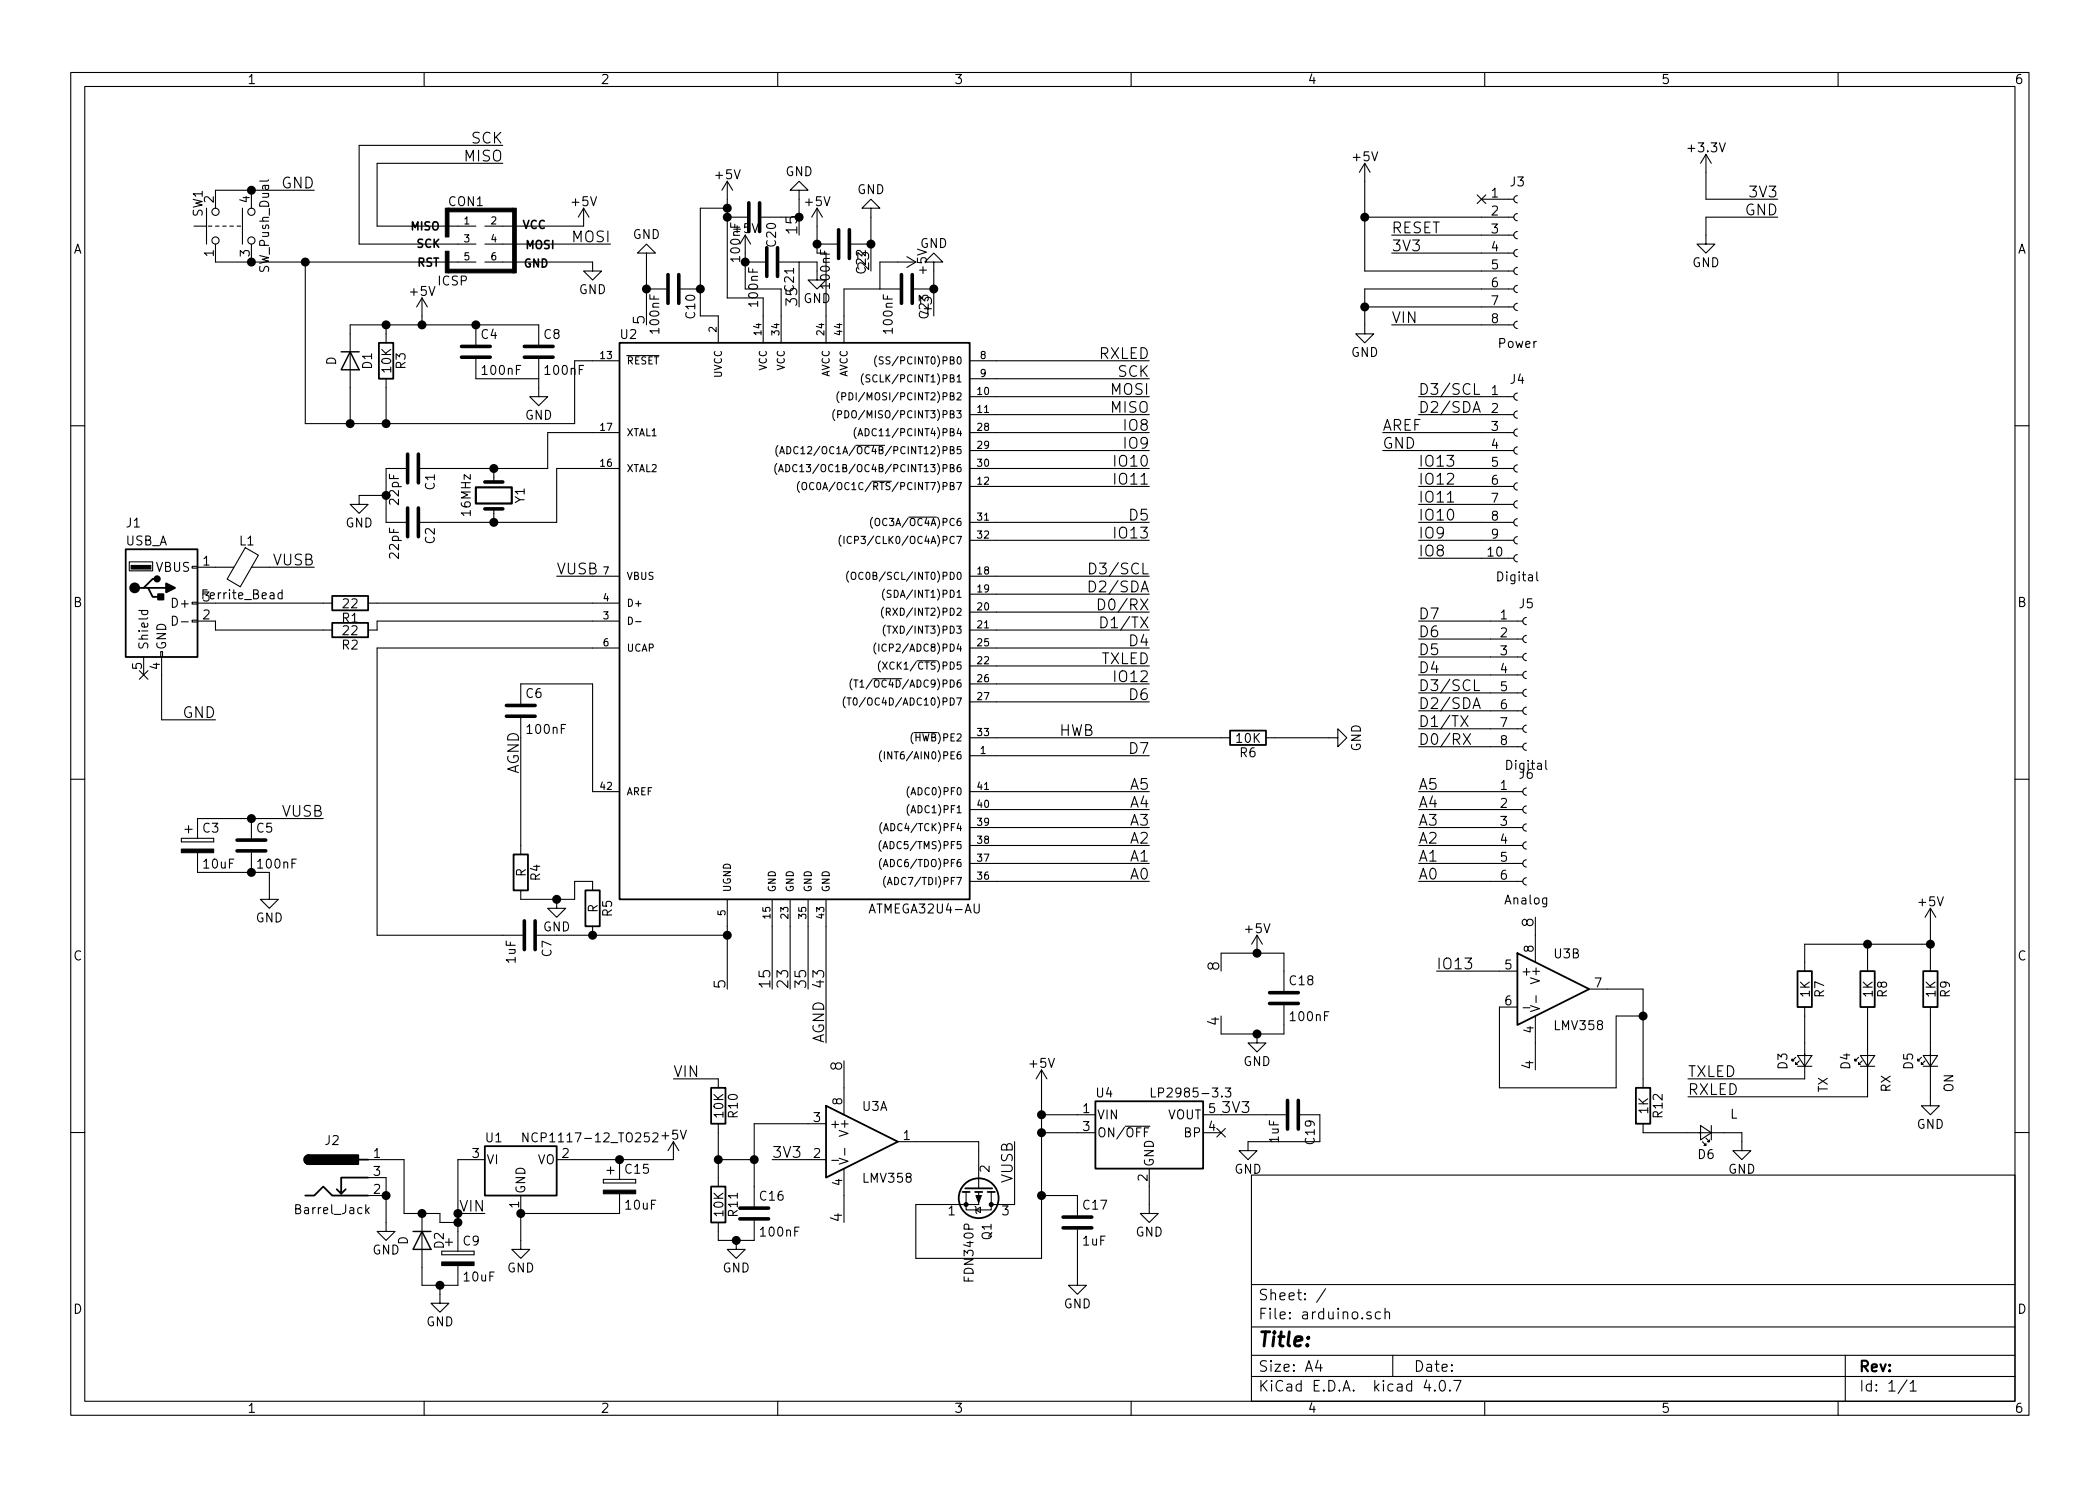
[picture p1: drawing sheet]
EESchema Schematic File Version 2
LIBS:power
LIBS:device
LIBS:transistors
LIBS:conn
LIBS:linear
LIBS:regul
LIBS:74xx
LIBS:cmos4000
LIBS:adc-dac
LIBS:memory
LIBS:xilinx
LIBS:microcontrollers
LIBS:dsp
LIBS:microchip
LIBS:analog_switches
LIBS:motorola
LIBS:texas
LIBS:intel
LIBS:audio
LIBS:interface
LIBS:digital-audio
LIBS:philips
LIBS:display
LIBS:cypress
LIBS:siliconi
LIBS:opto
LIBS:atmel
LIBS:contrib
LIBS:valves
LIBS:Switch
LIBS:supertex
LIBS:arduino-cache
EELAYER 25 0
EELAYER END
$Descr A4 11693 8268
encoding utf-8
Sheet 1 1
Title ""
Date ""
Rev ""
Comp ""
Comment1 ""
Comment2 ""
Comment3 ""
Comment4 ""
$EndDescr
Text Label 6400 4200 2    60   ~ 0
D7
Text Label 7900 4400 0    60   ~ 0
A5
Text Label 7900 4500 0    60   ~ 0
A4
Text Label 7900 4600 0    60   ~ 0
A3
Text Label 7900 4700 0    60   ~ 0
A2
Text Label 7900 4800 0    60   ~ 0
A1
Text Label 7900 4900 0    60   ~ 0
A0
Text Label 6400 2000 2    60   ~ 0
RXLED
Text Label 6400 2100 2    60   ~ 0
SCK
Text Label 6400 2200 2    60   ~ 0
MOSI
Text Label 6400 2300 2    60   ~ 0
MISO
Text Label 6400 2400 2    60   ~ 0
IO8
Text Label 6400 2500 2    60   ~ 0
IO9
Text Label 6400 2600 2    60   ~ 0
IO10
Text Label 6400 2700 2    60   ~ 0
IO11
Text Label 6400 3400 2    60   ~ 0
D0/RX
Text Label 6400 3500 2    60   ~ 0
D1/TX
Text Label 6400 3300 2    60   ~ 0
D2/SDA
Text Label 6400 3200 2    60   ~ 0
D3/SCL
Text Label 6400 3600 2    60   ~ 0
D4
Text Label 6400 2900 2    60   ~ 0
D5
Text Label 6400 3900 2    60   ~ 0
D6
Text Label 6400 3000 2    60   ~ 0
IO13
Text Label 6400 3800 2    60   ~ 0
IO12
Text Label 6400 3700 2    60   ~ 0
TXLED
Text Label 5900 4100 0    60   ~ 0
HWB
$Comp
L R R6
U 1 1
P 6950 4100
F 0 "R6" V 7030 4100 50  0000 C CNN
F 1 "10K" V 6950 4100 50  0000 C CNN
F 2 "Resistors_SMD:R_0805_HandSoldering" V 6880 4100 50  0001 C CNN
F 3 "https://www.digikey.com/product-detail/en/susumu/RR1220P-103-D/RR12P10.0KDCT-ND/432854" H 6950 4100 50  0001 C CNN
	1    6950 4100
	0    1    1    0   
$EndComp
$Comp
L GND #PWR01
U 1 1
P 7400 4100
F 0 "#PWR01" H 7400 3850 50  0001 C CNN
F 1 "GND" H 7400 3950 50  0000 C CNN
F 2 "" H 7400 4100 50  0001 C CNN
F 3 "" H 7400 4100 50  0001 C CNN
	1    7400 4100
	0    -1   -1   0   
$EndComp
$Comp
L AVR-ISP-6 CON1
U 1 1
P 2700 1350
F 0 "CON1" H 2595 1590 50  0000 C CNN
F 1 "ICSP" H 2435 1120 50  0000 L BNN
F 2 "Socket_Strips:Socket_Strip_Straight_2x03_Pitch2.54mm" V 2180 1390 50  0001 C CNN
F 3 "" H 2675 1350 50  0001 C CNN
	1    2700 1350
	1    0    0    -1  
$EndComp
Text Label 3400 1350 2    60   ~ 0
MOSI
Text Label 2800 800  2    60   ~ 0
SCK
Text Label 2800 900  2    60   ~ 0
MISO
$Comp
L +5V #PWR02
U 1 1
P 3250 1250
F 0 "#PWR02" H 3250 1100 50  0001 C CNN
F 1 "+5V" H 3250 1390 50  0000 C CNN
F 2 "" H 3250 1250 50  0001 C CNN
F 3 "" H 3250 1250 50  0001 C CNN
	1    3250 1250
	1    0    0    -1  
$EndComp
$Comp
L GND #PWR03
U 1 1
P 3300 1450
F 0 "#PWR03" H 3300 1200 50  0001 C CNN
F 1 "GND" H 3300 1300 50  0000 C CNN
F 2 "" H 3300 1450 50  0001 C CNN
F 3 "" H 3300 1450 50  0001 C CNN
	1    3300 1450
	1    0    0    -1  
$EndComp
$Comp
L C C7
U 1 1
P 2950 5200
F 0 "C7" H 2975 5300 50  0000 L CNN
F 1 "1uF" H 2975 5100 50  0000 L CNN
F 2 "Capacitors_SMD:C_0805_HandSoldering" H 2988 5050 50  0001 C CNN
F 3 "https://www.digikey.com/product-detail/en/murata-electronics-north-america/GRM219R71E105KA88D/490-5899-1-ND/3586295" H 2950 5200 50  0001 C CNN
	1    2950 5200
	0    1    1    0   
$EndComp
$Comp
L R R5
U 1 1
P 3300 5050
F 0 "R5" V 3380 5050 50  0000 C CNN
F 1 "R" V 3300 5050 50  0000 C CNN
F 2 "Resistors_SMD:R_0805_HandSoldering" V 3230 5050 50  0001 C CNN
F 3 "" H 3300 5050 50  0001 C CNN
	1    3300 5050
	1    0    0    -1  
$EndComp
$Comp
L GND #PWR04
U 1 1
P 3100 5000
F 0 "#PWR04" H 3100 4750 50  0001 C CNN
F 1 "GND" H 3100 4850 50  0000 C CNN
F 2 "" H 3100 5000 50  0001 C CNN
F 3 "" H 3100 5000 50  0001 C CNN
	1    3100 5000
	1    0    0    -1  
$EndComp
$Comp
L C C6
U 1 1
P 2900 3950
F 0 "C6" H 2925 4050 50  0000 L CNN
F 1 "100nF" H 2925 3850 50  0000 L CNN
F 2 "Capacitors_SMD:C_0805_HandSoldering" H 2938 3800 50  0001 C CNN
F 3 "https://www.digikey.com/product-detail/en/vishay-vitramon/VJ0805Y104KXXAC/720-1392-6-ND/3986187" H 2900 3950 50  0001 C CNN
	1    2900 3950
	1    0    0    -1  
$EndComp
$Comp
L R R4
U 1 1
P 2900 4850
F 0 "R4" V 2980 4850 50  0000 C CNN
F 1 "R" V 2900 4850 50  0000 C CNN
F 2 "Resistors_SMD:R_0805_HandSoldering" V 2830 4850 50  0001 C CNN
F 3 "" H 2900 4850 50  0001 C CNN
	1    2900 4850
	1    0    0    -1  
$EndComp
Text Label 2900 4300 1    60   ~ 0
AGND
$Comp
L Crystal Y1
U 1 1
P 2750 2750
F 0 "Y1" H 2750 2900 50  0000 C CNN
F 1 "16MHz" H 2750 2600 50  0000 C CNN
F 2 "Crystals:Crystal_SMD_0603-2pin_6.0x3.5mm_HandSoldering" H 2750 2750 50  0001 C CNN
F 3 "https://www.digikey.com/product-detail/en/abracon-llc/ABLS-16.000MHZ-B4-T/535-10226-1-ND/2184261" H 2750 2750 50  0001 C CNN
	1    2750 2750
	0    1    1    0   
$EndComp
$Comp
L C C1
U 1 1
P 2300 2600
F 0 "C1" H 2325 2700 50  0000 L CNN
F 1 "22pF" H 2325 2500 50  0000 L CNN
F 2 "Capacitors_SMD:C_0805_HandSoldering" H 2338 2450 50  0001 C CNN
F 3 "https://www.digikey.com/product-detail/en/wurth-electronics-inc/885012007030/732-7829-1-ND/5454456" H 2300 2600 50  0001 C CNN
	1    2300 2600
	0    1    1    0   
$EndComp
$Comp
L C C2
U 1 1
P 2300 2900
F 0 "C2" H 2325 3000 50  0000 L CNN
F 1 "22pF" H 2325 2800 50  0000 L CNN
F 2 "Capacitors_SMD:C_0805_HandSoldering" H 2338 2750 50  0001 C CNN
F 3 "https://www.digikey.com/product-detail/en/wurth-electronics-inc/885012007030/732-7829-1-ND/5454456" H 2300 2900 50  0001 C CNN
	1    2300 2900
	0    1    1    0   
$EndComp
$Comp
L GND #PWR05
U 1 1
P 2000 2750
F 0 "#PWR05" H 2000 2500 50  0001 C CNN
F 1 "GND" H 2000 2600 50  0000 C CNN
F 2 "" H 2000 2750 50  0001 C CNN
F 3 "" H 2000 2750 50  0001 C CNN
	1    2000 2750
	1    0    0    -1  
$EndComp
Text Label 6400 4400 2    60   ~ 0
A5
Text Label 6400 4500 2    60   ~ 0
A4
Text Label 6400 4600 2    60   ~ 0
A3
Text Label 6400 4700 2    60   ~ 0
A2
Text Label 6400 4800 2    60   ~ 0
A1
Text Label 6400 4900 2    60   ~ 0
A0
$Comp
L Conn_01x06_Female J6
U 1 1
P 8500 4600
F 0 "J6" H 8500 4900 50  0000 C CNN
F 1 "Analog" H 8500 4200 50  0000 C CNN
F 2 "Socket_Strips:Socket_Strip_Straight_1x06_Pitch2.54mm" H 8500 4600 50  0001 C CNN
F 3 "https://www.digikey.com/product-detail/en/samtec-inc/ESQ-106-12-T-S/SAM11083-ND/6691879" H 8500 4600 50  0001 C CNN
	1    8500 4600
	1    0    0    -1  
$EndComp
$Comp
L Conn_01x08_Female J5
U 1 1
P 8500 3750
F 0 "J5" H 8500 4150 50  0000 C CNN
F 1 "Digital" H 8500 3250 50  0000 C CNN
F 2 "Socket_Strips:Socket_Strip_Straight_1x08_Pitch2.54mm" H 8500 3750 50  0001 C CNN
F 3 "https://www.digikey.com/product-detail/en/samtec-inc/ESW-108-12-G-S/SAM11127-ND/6692498" H 8500 3750 50  0001 C CNN
	1    8500 3750
	1    0    0    -1  
$EndComp
Text Label 7900 4150 0    60   ~ 0
D0/RX
Text Label 7900 4050 0    60   ~ 0
D1/TX
Text Label 7900 3950 0    60   ~ 0
D2/SDA
Text Label 7900 3850 0    60   ~ 0
D3/SCL
Text Label 7900 3750 0    60   ~ 0
D4
Text Label 7900 3650 0    60   ~ 0
D5
Text Label 7900 3550 0    60   ~ 0
D6
Text Label 7900 3450 0    60   ~ 0
D7
$Comp
L Conn_01x10_Female J4
U 1 1
P 8450 2600
F 0 "J4" H 8450 3100 50  0000 C CNN
F 1 "Digital" H 8450 2000 50  0000 C CNN
F 2 "Socket_Strips:Socket_Strip_Straight_1x10_Pitch2.54mm" H 8450 2600 50  0001 C CNN
F 3 "https://www.digikey.com/product-detail/en/samtec-inc/ESQ-110-23-G-S/SAM11097-ND/6693037" H 8450 2600 50  0001 C CNN
	1    8450 2600
	1    0    0    -1  
$EndComp
Text Label 7900 3100 0    60   ~ 0
IO8
Text Label 7900 3000 0    60   ~ 0
IO9
Text Label 7900 2900 0    60   ~ 0
IO10
Text Label 7900 2800 0    60   ~ 0
IO11
Text Label 7900 2700 0    60   ~ 0
IO12
Text Label 7900 2600 0    60   ~ 0
IO13
Text Label 7700 2500 0    60   ~ 0
GND
Text Label 7700 2400 0    60   ~ 0
AREF
Text Label 7900 2300 0    60   ~ 0
D2/SDA
Text Label 7900 2200 0    60   ~ 0
D3/SCL
$Comp
L +5V #PWR06
U 1 1
P 10750 5150
F 0 "#PWR06" H 10750 5000 50  0001 C CNN
F 1 "+5V" H 10750 5290 50  0000 C CNN
F 2 "" H 10750 5150 50  0001 C CNN
F 3 "" H 10750 5150 50  0001 C CNN
	1    10750 5150
	1    0    0    -1  
$EndComp
$Comp
L R R9
U 1 1
P 10750 5500
F 0 "R9" V 10830 5500 50  0000 C CNN
F 1 "1K" V 10750 5500 50  0000 C CNN
F 2 "Resistors_SMD:R_0805_HandSoldering" V 10680 5500 50  0001 C CNN
F 3 "https://www.digikey.com/product-detail/en/susumu/RR1220P-102-D/RR12P1.0KDCT-ND/432830" H 10750 5500 50  0001 C CNN
	1    10750 5500
	1    0    0    -1  
$EndComp
$Comp
L R R8
U 1 1
P 10400 5500
F 0 "R8" V 10480 5500 50  0000 C CNN
F 1 "1K" V 10400 5500 50  0000 C CNN
F 2 "Resistors_SMD:R_0805_HandSoldering" V 10330 5500 50  0001 C CNN
F 3 "https://www.digikey.com/product-detail/en/susumu/RR1220P-102-D/RR12P1.0KDCT-ND/432830" H 10400 5500 50  0001 C CNN
	1    10400 5500
	1    0    0    -1  
$EndComp
$Comp
L R R7
U 1 1
P 10050 5500
F 0 "R7" V 10130 5500 50  0000 C CNN
F 1 "1K" V 10050 5500 50  0000 C CNN
F 2 "Resistors_SMD:R_0805_HandSoldering" V 9980 5500 50  0001 C CNN
F 3 "https://www.digikey.com/product-detail/en/susumu/RR1220P-102-D/RR12P1.0KDCT-ND/432830" H 10050 5500 50  0001 C CNN
	1    10050 5500
	1    0    0    -1  
$EndComp
$Comp
L LED_Small D5
U 1 1
P 10750 5900
F 0 "D5" H 10700 6025 50  0000 L CNN
F 1 "ON" H 10575 5800 50  0000 L CNN
F 2 "LEDs:LED_0805_HandSoldering" V 10750 5900 50  0001 C CNN
F 3 "https://www.digikey.com/product-detail/en/lite-on-inc/LTST-C171GKT/160-1423-1-ND/386792" V 10750 5900 50  0001 C CNN
	1    10750 5900
	0    -1   -1   0   
$EndComp
$Comp
L LED_Small D4
U 1 1
P 10400 5900
F 0 "D4" H 10350 6025 50  0000 L CNN
F 1 "RX" H 10225 5800 50  0000 L CNN
F 2 "LEDs:LED_0805_HandSoldering" V 10400 5900 50  0001 C CNN
F 3 "https://www.digikey.com/product-detail/en/lite-on-inc/LTST-C171KSKT/160-1428-1-ND/386802" V 10400 5900 50  0001 C CNN
	1    10400 5900
	0    -1   -1   0   
$EndComp
$Comp
L LED_Small D3
U 1 1
P 10050 5900
F 0 "D3" H 10000 6025 50  0000 L CNN
F 1 "TX" H 9875 5800 50  0000 L CNN
F 2 "LEDs:LED_0805_HandSoldering" V 10050 5900 50  0001 C CNN
F 3 "https://www.digikey.com/product-detail/en/lite-on-inc/LTST-C171KSKT/160-1428-1-ND/386802" V 10050 5900 50  0001 C CNN
	1    10050 5900
	0    -1   -1   0   
$EndComp
$Comp
L GND #PWR07
U 1 1
P 10750 6100
F 0 "#PWR07" H 10750 5850 50  0001 C CNN
F 1 "GND" H 10750 5950 50  0000 C CNN
F 2 "" H 10750 6100 50  0001 C CNN
F 3 "" H 10750 6100 50  0001 C CNN
	1    10750 6100
	1    0    0    -1  
$EndComp
Text Label 9400 6000 0    60   ~ 0
TXLED
Text Label 9400 6100 0    60   ~ 0
RXLED
$Comp
L Conn_01x08_Female J3
U 1 1
P 8450 1400
F 0 "J3" H 8450 1800 50  0000 C CNN
F 1 "Power" H 8450 900 50  0000 C CNN
F 2 "Socket_Strips:Socket_Strip_Straight_1x08_Pitch2.54mm" H 8450 1400 50  0001 C CNN
F 3 "https://www.digikey.com/product-detail/en/samtec-inc/ESW-108-12-G-S/SAM11127-ND/6692498" H 8450 1400 50  0001 C CNN
	1    8450 1400
	1    0    0    -1  
$EndComp
NoConn ~ 8250 1100
$Comp
L GND #PWR08
U 1 1
P 7600 1800
F 0 "#PWR08" H 7600 1550 50  0001 C CNN
F 1 "GND" H 7600 1650 50  0000 C CNN
F 2 "" H 7600 1800 50  0001 C CNN
F 3 "" H 7600 1800 50  0001 C CNN
	1    7600 1800
	1    0    0    -1  
$EndComp
$Comp
L +5V #PWR09
U 1 1
P 7600 1000
F 0 "#PWR09" H 7600 850 50  0001 C CNN
F 1 "+5V" H 7600 1140 50  0000 C CNN
F 2 "" H 7600 1000 50  0001 C CNN
F 3 "" H 7600 1000 50  0001 C CNN
	1    7600 1000
	1    0    0    -1  
$EndComp
Text Label 7750 1300 0    60   ~ 0
RESET
Text Label 7750 1400 0    60   ~ 0
3V3
Text Label 7750 1800 0    60   ~ 0
VIN
$Comp
L +3.3V #PWR010
U 1 1
P 9500 950
F 0 "#PWR010" H 9500 800 50  0001 C CNN
F 1 "+3.3V" H 9500 1090 50  0000 C CNN
F 2 "" H 9500 950 50  0001 C CNN
F 3 "" H 9500 950 50  0001 C CNN
	1    9500 950 
	1    0    0    -1  
$EndComp
Text Label 9900 1100 2    60   ~ 0
3V3
$Comp
L GND #PWR011
U 1 1
P 9500 1300
F 0 "#PWR011" H 9500 1050 50  0001 C CNN
F 1 "GND" H 9500 1150 50  0000 C CNN
F 2 "" H 9500 1300 50  0001 C CNN
F 3 "" H 9500 1300 50  0001 C CNN
	1    9500 1300
	1    0    0    -1  
$EndComp
Text Label 9900 1200 2    60   ~ 0
GND
$Comp
L USB_A J1
U 1 1
P 900 3350
F 0 "J1" H 700 3800 50  0000 L CNN
F 1 "USB_A" H 700 3700 50  0000 L CNN
F 2 "Connectors:USB_Micro-B" H 1050 3300 50  0001 C CNN
F 3 "https://www.digikey.com/product-detail/en/amphenol-fci/10118194-0001LF/609-4618-1-ND/2785382" H 1050 3300 50  0001 C CNN
	1    900  3350
	1    0    0    -1  
$EndComp
$Comp
L R R1
U 1 1
P 1950 3350
F 0 "R1" V 2030 3350 50  0000 C CNN
F 1 "22" V 1950 3350 50  0000 C CNN
F 2 "Resistors_SMD:R_0805_HandSoldering" V 1880 3350 50  0001 C CNN
F 3 "https://www.digikey.com/product-detail/en/susumu/RR1220Q-220-D/RR12Q22DCT-ND/432792" H 1950 3350 50  0001 C CNN
	1    1950 3350
	0    1    1    0   
$EndComp
$Comp
L R R2
U 1 1
P 1950 3500
F 0 "R2" V 2030 3500 50  0000 C CNN
F 1 "22" V 1950 3500 50  0000 C CNN
F 2 "Resistors_SMD:R_0805_HandSoldering" V 1880 3500 50  0001 C CNN
F 3 "https://www.digikey.com/product-detail/en/susumu/RR1220Q-220-D/RR12Q22DCT-ND/432792" H 1950 3500 50  0001 C CNN
	1    1950 3500
	0    1    1    0   
$EndComp
$Comp
L R R3
U 1 1
P 2150 2000
F 0 "R3" V 2230 2000 50  0000 C CNN
F 1 "10K" V 2150 2000 50  0000 C CNN
F 2 "Resistors_SMD:R_0805_HandSoldering" V 2080 2000 50  0001 C CNN
F 3 "https://www.digikey.com/product-detail/en/susumu/RR1220P-103-D/RR12P10.0KDCT-ND/432854" H 2150 2000 50  0001 C CNN
	1    2150 2000
	1    0    0    -1  
$EndComp
$Comp
L D D1
U 1 1
P 1950 2000
F 0 "D1" H 1950 2100 50  0000 C CNN
F 1 "D" H 1950 1900 50  0000 C CNN
F 2 "Diodes_SMD:D_MiniMELF_Handsoldering" H 1950 2000 50  0001 C CNN
F 3 "https://www.digikey.com/product-detail/en/on-semiconductor/LL4148/LL4148FSCT-ND/1923118" H 1950 2000 50  0001 C CNN
	1    1950 2000
	0    1    1    0   
$EndComp
$Comp
L GND #PWR012
U 1 1
P 3000 2150
F 0 "#PWR012" H 3000 1900 50  0001 C CNN
F 1 "GND" H 3000 2000 50  0000 C CNN
F 2 "" H 3000 2150 50  0001 C CNN
F 3 "" H 3000 2150 50  0001 C CNN
	1    3000 2150
	1    0    0    -1  
$EndComp
$Comp
L C C4
U 1 1
P 2650 1950
F 0 "C4" H 2675 2050 50  0000 L CNN
F 1 "100nF" H 2675 1850 50  0000 L CNN
F 2 "Capacitors_SMD:C_0805_HandSoldering" H 2688 1800 50  0001 C CNN
F 3 "https://www.digikey.com/product-detail/en/vishay-vitramon/VJ0805Y104KXXAC/720-1392-6-ND/3986187" H 2650 1950 50  0001 C CNN
	1    2650 1950
	1    0    0    -1  
$EndComp
$Comp
L C C8
U 1 1
P 3000 1950
F 0 "C8" H 3025 2050 50  0000 L CNN
F 1 "100nF" H 3025 1850 50  0000 L CNN
F 2 "Capacitors_SMD:C_0805_HandSoldering" H 3038 1800 50  0001 C CNN
F 3 "https://www.digikey.com/product-detail/en/vishay-vitramon/VJ0805Y104KXXAC/720-1392-6-ND/3986187" H 3000 1950 50  0001 C CNN
	1    3000 1950
	1    0    0    -1  
$EndComp
$Comp
L +5V #PWR013
U 1 1
P 2350 1750
F 0 "#PWR013" H 2350 1600 50  0001 C CNN
F 1 "+5V" H 2350 1890 50  0000 C CNN
F 2 "" H 2350 1750 50  0001 C CNN
F 3 "" H 2350 1750 50  0001 C CNN
	1    2350 1750
	1    0    0    -1  
$EndComp
$Comp
L NCP1117-12_TO252 U1
U 1 1
P 2900 6450
F 0 "U1" H 2750 6575 50  0000 C CNN
F 1 "NCP1117-12_TO252" H 2900 6575 50  0000 L CNN
F 2 "TO_SOT_Packages_SMD:TO-252-3_TabPin2" H 2900 6675 50  0001 C CNN
F 3 "https://www.digikey.com/product-detail/en/on-semiconductor/NCP1117DT50G/NCP1117DT50GOS-ND/1483320" H 2900 6450 50  0001 C CNN
	1    2900 6450
	1    0    0    -1  
$EndComp
$Comp
L Barrel_Jack J2
U 1 1
P 1850 6550
F 0 "J2" H 1850 6760 50  0000 C CNN
F 1 "Barrel_Jack" H 1850 6375 50  0000 C CNN
F 2 "Connectors:BARREL_JACK" H 1900 6510 50  0001 C CNN
F 3 "https://www.digikey.com/product-detail/en/cui-inc/PJ-002B/CP-002B-ND/96965" H 1900 6510 50  0001 C CNN
	1    1850 6550
	1    0    0    -1  
$EndComp
$Comp
L GND #PWR014
U 1 1
P 2900 6900
F 0 "#PWR014" H 2900 6650 50  0001 C CNN
F 1 "GND" H 2900 6750 50  0000 C CNN
F 2 "" H 2900 6900 50  0001 C CNN
F 3 "" H 2900 6900 50  0001 C CNN
	1    2900 6900
	1    0    0    -1  
$EndComp
$Comp
L GND #PWR015
U 1 1
P 2150 6800
F 0 "#PWR015" H 2150 6550 50  0001 C CNN
F 1 "GND" H 2150 6650 50  0000 C CNN
F 2 "" H 2150 6800 50  0001 C CNN
F 3 "" H 2150 6800 50  0001 C CNN
	1    2150 6800
	1    0    0    -1  
$EndComp
$Comp
L +5V #PWR016
U 1 1
P 3750 6450
F 0 "#PWR016" H 3750 6300 50  0001 C CNN
F 1 "+5V" H 3750 6590 50  0000 C CNN
F 2 "" H 3750 6450 50  0001 C CNN
F 3 "" H 3750 6450 50  0001 C CNN
	1    3750 6450
	1    0    0    -1  
$EndComp
Text Label 1750 3150 2    60   ~ 0
VUSB
Text Label 1200 4000 2    60   ~ 0
GND
NoConn ~ 800  3750
$Comp
L Ferrite_Bead L1
U 1 1
P 1350 3150
F 0 "L1" V 1200 3175 50  0000 C CNN
F 1 "Ferrite_Bead" V 1500 3150 50  0000 C CNN
F 2 "Inductors_SMD:L_0603_HandSoldering" V 1280 3150 50  0001 C CNN
F 3 "https://www.digikey.com/product-detail/en/murata-electronics-north-america/BLM18PG181SN1D/490-5263-1-ND/2003844" H 1350 3150 50  0001 C CNN
	1    1350 3150
	0    1    1    0   
$EndComp
$Comp
L SW_Push_Dual SW1
U 1 1
P 1200 1250
F 0 "SW1" H 1250 1350 50  0000 L CNN
F 1 "SW_Push_Dual" H 1200 980 50  0000 C CNN
F 2 "Buttons_Switches_THT:SW_PUSH_6mm_h4.3mm" H 1200 1450 50  0001 C CNN
F 3 "https://www.digikey.com/product-detail/en/cw-industries/GPTS203211B/CW181-ND/3190590" H 1200 1450 50  0001 C CNN
	1    1200 1250
	0    -1   -1   0   
$EndComp
Text Label 1750 1050 2    60   ~ 0
GND
$Comp
L LP2985-3.3 U4
U 1 1
P 6400 6300
F 0 "U4" H 6150 6525 50  0000 C CNN
F 1 "LP2985-3.3" H 6400 6525 50  0000 L CNN
F 2 "TO_SOT_Packages_SMD:SOT-23-5" H 6400 6625 50  0001 C CNN
F 3 "https://www.digikey.com/product-detail/en/texas-instruments/LP2985-33DBVR/296-18476-1-ND/809911" H 6400 6300 50  0001 C CNN
	1    6400 6300
	1    0    0    -1  
$EndComp
$Comp
L +5V #PWR017
U 1 1
P 5800 6050
F 0 "#PWR017" H 5800 5900 50  0001 C CNN
F 1 "+5V" H 5800 6190 50  0000 C CNN
F 2 "" H 5800 6050 50  0001 C CNN
F 3 "" H 5800 6050 50  0001 C CNN
	1    5800 6050
	1    0    0    -1  
$EndComp
$Comp
L GND #PWR018
U 1 1
P 6400 6700
F 0 "#PWR018" H 6400 6450 50  0001 C CNN
F 1 "GND" H 6400 6550 50  0000 C CNN
F 2 "" H 6400 6700 50  0001 C CNN
F 3 "" H 6400 6700 50  0001 C CNN
	1    6400 6700
	1    0    0    -1  
$EndComp
$Comp
L GND #PWR019
U 1 1
P 6950 6350
F 0 "#PWR019" H 6950 6100 50  0001 C CNN
F 1 "GND" H 6950 6200 50  0000 C CNN
F 2 "" H 6950 6350 50  0001 C CNN
F 3 "" H 6950 6350 50  0001 C CNN
	1    6950 6350
	1    0    0    -1  
$EndComp
NoConn ~ 6800 6300
$Comp
L C C19
U 1 1
P 7200 6200
F 0 "C19" H 7225 6300 50  0000 L CNN
F 1 "1uF" H 7225 6100 50  0000 L CNN
F 2 "Capacitors_SMD:C_0805_HandSoldering" H 7238 6050 50  0001 C CNN
F 3 "https://www.digikey.com/product-detail/en/murata-electronics-north-america/GRM219R71E105KA88D/490-5899-1-ND/3586295" H 7200 6200 50  0001 C CNN
	1    7200 6200
	0    1    1    0   
$EndComp
Text Label 6800 6200 0    60   ~ 0
3V3
$Comp
L LMV358 U3
U 1 1
P 4800 6350
F 0 "U3" H 4800 6550 50  0000 L CNN
F 1 "LMV358" H 4800 6150 50  0000 L CNN
F 2 "Housings_SSOP:MSOP-8_3x3mm_Pitch0.65mm" H 4800 6350 50  0001 C CNN
F 3 "https://www.digikey.com/product-detail/en/texas-instruments/LMV358IDGKR/296-13455-1-ND/486370" H 4800 6350 50  0001 C CNN
	1    4800 6350
	1    0    0    -1  
$EndComp
$Comp
L LMV358 U3
U 2 1
P 8650 5500
F 0 "U3" H 8650 5700 50  0000 L CNN
F 1 "LMV358" H 8650 5300 50  0000 L CNN
F 2 "Housings_SSOP:MSOP-8_3x3mm_Pitch0.65mm" H 8650 5500 50  0001 C CNN
F 3 "https://www.digikey.com/product-detail/en/texas-instruments/LMV358IDGKR/296-13455-1-ND/486370" H 8650 5500 50  0001 C CNN
	2    8650 5500
	1    0    0    -1  
$EndComp
Text Label 4700 6800 1    60   ~ 0
4
Text Label 8550 5950 1    60   ~ 0
4
Text Label 4700 5900 3    60   ~ 0
8
Text Label 8550 5100 3    60   ~ 0
8
Text Label 8000 5400 0    60   ~ 0
IO13
$Comp
L R R12
U 1 1
P 9150 6150
F 0 "R12" V 9230 6150 50  0000 C CNN
F 1 "1K" V 9150 6150 50  0000 C CNN
F 2 "Resistors_SMD:R_0805_HandSoldering" V 9080 6150 50  0001 C CNN
F 3 "https://www.digikey.com/product-detail/en/susumu/RR1220P-102-D/RR12P1.0KDCT-ND/432830" H 9150 6150 50  0001 C CNN
	1    9150 6150
	1    0    0    -1  
$EndComp
$Comp
L LED_Small D6
U 1 1
P 9500 6300
F 0 "D6" H 9450 6425 50  0000 L CNN
F 1 "L" H 9325 6200 50  0000 L CNN
F 2 "LEDs:LED_0805_HandSoldering" V 9500 6300 50  0001 C CNN
F 3 "https://www.digikey.com/product-detail/en/lite-on-inc/LTST-C171KSKT/160-1428-1-ND/386802" V 9500 6300 50  0001 C CNN
	1    9500 6300
	-1   0    0    1   
$EndComp
$Comp
L GND #PWR020
U 1 1
P 9700 6350
F 0 "#PWR020" H 9700 6100 50  0001 C CNN
F 1 "GND" H 9700 6200 50  0000 C CNN
F 2 "" H 9700 6350 50  0001 C CNN
F 3 "" H 9700 6350 50  0001 C CNN
	1    9700 6350
	1    0    0    -1  
$EndComp
$Comp
L C C18
U 1 1
P 7150 5550
F 0 "C18" H 7175 5650 50  0000 L CNN
F 1 "100nF" H 7175 5450 50  0000 L CNN
F 2 "Capacitors_SMD:C_0805_HandSoldering" H 7188 5400 50  0001 C CNN
F 3 "https://www.digikey.com/product-detail/en/vishay-vitramon/VJ0805Y104KXXAC/720-1392-6-ND/3986187" H 7150 5550 50  0001 C CNN
	1    7150 5550
	1    0    0    -1  
$EndComp
$Comp
L +5V #PWR021
U 1 1
P 7000 5300
F 0 "#PWR021" H 7000 5150 50  0001 C CNN
F 1 "+5V" H 7000 5440 50  0000 C CNN
F 2 "" H 7000 5300 50  0001 C CNN
F 3 "" H 7000 5300 50  0001 C CNN
	1    7000 5300
	1    0    0    -1  
$EndComp
$Comp
L GND #PWR022
U 1 1
P 7000 5750
F 0 "#PWR022" H 7000 5500 50  0001 C CNN
F 1 "GND" H 7000 5600 50  0000 C CNN
F 2 "" H 7000 5750 50  0001 C CNN
F 3 "" H 7000 5750 50  0001 C CNN
	1    7000 5750
	1    0    0    -1  
$EndComp
Text Label 6800 5650 3    60   ~ 0
4
Text Label 6800 5400 1    60   ~ 0
8
$Comp
L C C16
U 1 1
P 4200 6750
F 0 "C16" H 4225 6850 50  0000 L CNN
F 1 "100nF" H 4225 6650 50  0000 L CNN
F 2 "Capacitors_SMD:C_0805_HandSoldering" H 4238 6600 50  0001 C CNN
F 3 "https://www.digikey.com/product-detail/en/vishay-vitramon/VJ0805Y104KXXAC/720-1392-6-ND/3986187" H 4200 6750 50  0001 C CNN
	1    4200 6750
	1    0    0    -1  
$EndComp
$Comp
L R R10
U 1 1
P 4000 6150
F 0 "R10" V 4080 6150 50  0000 C CNN
F 1 "10K" V 4000 6150 50  0000 C CNN
F 2 "Resistors_SMD:R_0805_HandSoldering" V 3930 6150 50  0001 C CNN
F 3 "https://www.digikey.com/product-detail/en/susumu/RR1220P-103-D/RR12P10.0KDCT-ND/432854" H 4000 6150 50  0001 C CNN
	1    4000 6150
	1    0    0    -1  
$EndComp
$Comp
L R R11
U 1 1
P 4000 6700
F 0 "R11" V 4080 6700 50  0000 C CNN
F 1 "10K" V 4000 6700 50  0000 C CNN
F 2 "Resistors_SMD:R_0805_HandSoldering" V 3930 6700 50  0001 C CNN
F 3 "https://www.digikey.com/product-detail/en/susumu/RR1220P-103-D/RR12P10.0KDCT-ND/432854" H 4000 6700 50  0001 C CNN
	1    4000 6700
	1    0    0    -1  
$EndComp
$Comp
L GND #PWR023
U 1 1
P 4100 6900
F 0 "#PWR023" H 4100 6650 50  0001 C CNN
F 1 "GND" H 4100 6750 50  0000 C CNN
F 2 "" H 4100 6900 50  0001 C CNN
F 3 "" H 4100 6900 50  0001 C CNN
	1    4100 6900
	1    0    0    -1  
$EndComp
Text Label 4300 6450 0    60   ~ 0
3V3
Text Label 3750 6000 0    60   ~ 0
VIN
$Comp
L Q_PMOS_SGD Q1
U 1 1
P 5450 6600
F 0 "Q1" H 5650 6650 50  0000 L CNN
F 1 "FDN340P" H 5650 6550 50  0000 L CNN
F 2 "TO_SOT_Packages_SMD:SuperSOT-3" H 5650 6700 50  0001 C CNN
F 3 "https://www.digikey.com/product-detail/en/on-semiconductor/FDN340P/FDN340PCT-ND/965604" H 5450 6600 50  0001 C CNN
	1    5450 6600
	0    1    1    0   
$EndComp
Text Label 5650 6350 3    60   ~ 0
VUSB
$Comp
L C C17
U 1 1
P 6000 6800
F 0 "C17" H 6025 6900 50  0000 L CNN
F 1 "1uF" H 6025 6700 50  0000 L CNN
F 2 "Capacitors_SMD:C_0805_HandSoldering" H 6038 6650 50  0001 C CNN
F 3 "https://www.digikey.com/product-detail/en/murata-electronics-north-america/GRM219R71E105KA88D/490-5899-1-ND/3586295" H 6000 6800 50  0001 C CNN
	1    6000 6800
	1    0    0    -1  
$EndComp
$Comp
L GND #PWR024
U 1 1
P 6000 7100
F 0 "#PWR024" H 6000 6850 50  0001 C CNN
F 1 "GND" H 6000 6950 50  0000 C CNN
F 2 "" H 6000 7100 50  0001 C CNN
F 3 "" H 6000 7100 50  0001 C CNN
	1    6000 7100
	1    0    0    -1  
$EndComp
Text Label 3100 3200 0    60   ~ 0
VUSB
$Comp
L C C5
U 1 1
P 1400 4700
F 0 "C5" H 1425 4800 50  0000 L CNN
F 1 "100nF" H 1425 4600 50  0000 L CNN
F 2 "Capacitors_SMD:C_0805_HandSoldering" H 1438 4550 50  0001 C CNN
F 3 "https://www.digikey.com/product-detail/en/vishay-vitramon/VJ0805Y104KXXAC/720-1392-6-ND/3986187" H 1400 4700 50  0001 C CNN
	1    1400 4700
	1    0    0    -1  
$EndComp
$Comp
L GND #PWR025
U 1 1
P 1500 4950
F 0 "#PWR025" H 1500 4700 50  0001 C CNN
F 1 "GND" H 1500 4800 50  0000 C CNN
F 2 "" H 1500 4950 50  0001 C CNN
F 3 "" H 1500 4950 50  0001 C CNN
	1    1500 4950
	1    0    0    -1  
$EndComp
$Comp
L CP C3
U 1 1
P 1100 4700
F 0 "C3" H 1125 4800 50  0000 L CNN
F 1 "10uF" H 1125 4600 50  0000 L CNN
F 2 "Capacitors_SMD:CP_Elec_5x5.3" H 1138 4550 50  0001 C CNN
F 3 "https://www.digikey.com/product-detail/en/wurth-electronics-inc/865250442003/732-8312-1-ND/5728269" H 1100 4700 50  0001 C CNN
	1    1100 4700
	1    0    0    -1  
$EndComp
Text Label 1800 4550 2    60   ~ 0
VUSB
$Comp
L CP C15
U 1 1
P 3450 6600
F 0 "C15" H 3475 6700 50  0000 L CNN
F 1 "10uF" H 3475 6500 50  0000 L CNN
F 2 "Capacitors_SMD:CP_Elec_5x5.3" H 3488 6450 50  0001 C CNN
F 3 "https://www.digikey.com/product-detail/en/wurth-electronics-inc/865250442003/732-8312-1-ND/5728269" H 3450 6600 50  0001 C CNN
	1    3450 6600
	1    0    0    -1  
$EndComp
$Comp
L D D2
U 1 1
P 2350 6900
F 0 "D2" H 2350 7000 50  0000 C CNN
F 1 "D" H 2350 6800 50  0000 C CNN
F 2 "Diodes_SMD:D_MiniMELF_Handsoldering" H 2350 6900 50  0001 C CNN
F 3 "https://www.digikey.com/product-detail/en/on-semiconductor/LL4148/LL4148FSCT-ND/1923118" H 2350 6900 50  0001 C CNN
	1    2350 6900
	0    1    1    0   
$EndComp
$Comp
L GND #PWR026
U 1 1
P 2450 7200
F 0 "#PWR026" H 2450 6950 50  0001 C CNN
F 1 "GND" H 2450 7050 50  0000 C CNN
F 2 "" H 2450 7200 50  0001 C CNN
F 3 "" H 2450 7200 50  0001 C CNN
	1    2450 7200
	1    0    0    -1  
$EndComp
$Comp
L CP C9
U 1 1
P 2550 7000
F 0 "C9" H 2575 7100 50  0000 L CNN
F 1 "10uF" H 2575 6900 50  0000 L CNN
F 2 "Capacitors_SMD:CP_Elec_5x5.3" H 2588 6850 50  0001 C CNN
F 3 "https://www.digikey.com/product-detail/en/wurth-electronics-inc/865250442003/732-8312-1-ND/5728269" H 2550 7000 50  0001 C CNN
	1    2550 7000
	1    0    0    -1  
$EndComp
Text Label 2700 6750 2    60   ~ 0
VIN
$Comp
L ATMEGA32U4-AU U2
U 1 1
P 4450 3550
F 0 "U2" H 3500 5250 50  0000 C CNN
F 1 "ATMEGA32U4-AU" H 5150 2050 50  0000 C CNN
F 2 "Housings_QFP:TQFP-44_10x10mm_Pitch0.8mm" H 4450 3550 50  0001 C CIN
F 3 "https://www.digikey.com/product-detail/en/microchip-technology/ATMEGA32U4-AUR/ATMEGA32U4-AURCT-ND/3440960" H 5550 4650 50  0001 C CNN
	1    4450 3550
	1    0    0    -1  
$EndComp
Text Label 4050 5500 1    60   ~ 0
5
Text Label 4300 5500 1    60   ~ 0
15
Text Label 4400 5500 1    60   ~ 0
23
Text Label 4500 5500 1    60   ~ 0
35
Text Label 4600 5500 1    60   ~ 0
43
Wire Wire Line
	5550 4200 6400 4200
Wire Wire Line
	5550 4400 6400 4400
Wire Wire Line
	5550 4500 6400 4500
Wire Wire Line
	5550 4600 6400 4600
Wire Wire Line
	5550 4700 6400 4700
Wire Wire Line
	5550 4800 6400 4800
Wire Wire Line
	5550 4900 6400 4900
Wire Wire Line
	5550 2700 6400 2700
Wire Wire Line
	5550 2600 6400 2600
Wire Wire Line
	5550 2500 6400 2500
Wire Wire Line
	5550 2400 6400 2400
Wire Wire Line
	5550 2300 6400 2300
Wire Wire Line
	5550 2200 6400 2200
Wire Wire Line
	5550 2100 6400 2100
Wire Wire Line
	5550 2000 6400 2000
Wire Wire Line
	5550 3000 6400 3000
Wire Wire Line
	5550 3400 6400 3400
Wire Wire Line
	5550 3500 6400 3500
Wire Wire Line
	5550 3300 6400 3300
Wire Wire Line
	5550 3200 6400 3200
Wire Wire Line
	5550 3600 6400 3600
Wire Wire Line
	5550 2900 6400 2900
Wire Wire Line
	5550 3900 6400 3900
Wire Wire Line
	5550 3800 6400 3800
Wire Wire Line
	5550 3700 6400 3700
Wire Wire Line
	5550 4100 6800 4100
Wire Wire Line
	7100 4100 7400 4100
Wire Wire Line
	2800 1250 3250 1250
Wire Wire Line
	2800 1350 3400 1350
Wire Wire Line
	2800 1450 3300 1450
Wire Wire Line
	2550 1250 2100 1250
Wire Wire Line
	2100 1250 2100 900 
Wire Wire Line
	2100 900  2800 900 
Wire Wire Line
	2550 1350 2000 1350
Wire Wire Line
	2000 1350 2000 800 
Wire Wire Line
	2000 800  2800 800 
Wire Wire Line
	1200 1450 2550 1450
Wire Wire Line
	2100 3450 3300 3450
Wire Wire Line
	2100 3350 3300 3350
Wire Wire Line
	3300 3600 2100 3600
Wire Wire Line
	2100 3600 2100 5200
Wire Wire Line
	4050 5150 4050 5500
Wire Wire Line
	2100 5200 2800 5200
Connection ~ 4050 5200
Wire Wire Line
	2900 5000 3200 5000
Wire Wire Line
	3200 5000 3200 4900
Wire Wire Line
	3200 4900 3300 4900
Connection ~ 3300 5200
Connection ~ 3100 5000
Wire Wire Line
	3300 4400 3300 3800
Wire Wire Line
	3300 3800 2900 3800
Wire Wire Line
	2900 4100 2900 4700
Wire Wire Line
	3300 2400 3050 2400
Wire Wire Line
	3050 2400 3050 2600
Wire Wire Line
	3050 2600 2450 2600
Connection ~ 2750 2600
Wire Wire Line
	2150 2600 2150 2900
Wire Wire Line
	3300 2600 3100 2600
Wire Wire Line
	3100 2600 3100 2900
Wire Wire Line
	3100 2900 2450 2900
Connection ~ 2750 2900
Connection ~ 2150 2750
Wire Wire Line
	2150 2750 2000 2750
Wire Wire Line
	8300 4400 7900 4400
Wire Wire Line
	8300 4500 7900 4500
Wire Wire Line
	8300 4600 7900 4600
Wire Wire Line
	8300 4700 7900 4700
Wire Wire Line
	8300 4800 7900 4800
Wire Wire Line
	8300 4900 7900 4900
Wire Wire Line
	8300 3450 7900 3450
Wire Wire Line
	8300 3550 7900 3550
Wire Wire Line
	8300 3650 7900 3650
Wire Wire Line
	8300 3750 7900 3750
Wire Wire Line
	8300 3850 7900 3850
Wire Wire Line
	8300 3950 7900 3950
Wire Wire Line
	8300 4050 7900 4050
Wire Wire Line
	8300 4150 7900 4150
Wire Wire Line
	8250 2200 7900 2200
Wire Wire Line
	8250 2300 7900 2300
Wire Wire Line
	7700 2400 8250 2400
Wire Wire Line
	7700 2500 8250 2500
Wire Wire Line
	8250 2600 7900 2600
Wire Wire Line
	8250 2700 7900 2700
Wire Wire Line
	8250 2800 7900 2800
Wire Wire Line
	8250 2900 7900 2900
Wire Wire Line
	8250 3000 7900 3000
Wire Wire Line
	8250 3100 7900 3100
Wire Wire Line
	10750 5150 10750 5350
Wire Wire Line
	10400 5350 10400 5250
Wire Wire Line
	10050 5250 10750 5250
Connection ~ 10750 5250
Wire Wire Line
	10050 5350 10050 5250
Connection ~ 10400 5250
Wire Wire Line
	10050 5650 10050 5800
Wire Wire Line
	10400 5650 10400 5800
Wire Wire Line
	10050 6000 9400 6000
Wire Wire Line
	10400 6000 10400 6100
Wire Wire Line
	10400 6100 9400 6100
Wire Wire Line
	10750 5650 10750 5800
Wire Wire Line
	10750 6000 10750 6100
Wire Wire Line
	7600 1500 8250 1500
Wire Wire Line
	7600 1000 7600 1500
Wire Wire Line
	8250 1200 7600 1200
Connection ~ 7600 1200
Wire Wire Line
	8250 1300 7750 1300
Wire Wire Line
	8250 1400 7750 1400
Wire Wire Line
	8250 1600 7600 1600
Wire Wire Line
	8250 1700 7600 1700
Wire Wire Line
	7600 1600 7600 1800
Connection ~ 7600 1700
Wire Wire Line
	8250 1800 7750 1800
Wire Wire Line
	9500 950  9500 1100
Wire Wire Line
	9500 1100 9900 1100
Wire Wire Line
	9500 1300 9500 1200
Wire Wire Line
	9500 1200 9900 1200
Wire Wire Line
	2100 3450 2100 3500
Wire Wire Line
	3300 2000 3200 2000
Wire Wire Line
	3200 2000 3200 2350
Wire Wire Line
	3200 2350 1700 2350
Wire Wire Line
	1700 2350 1700 1450
Connection ~ 1700 1450
Wire Wire Line
	1950 2350 1950 2150
Connection ~ 1950 2350
Wire Wire Line
	1950 1800 3000 1800
Connection ~ 2650 1800
Wire Wire Line
	2150 2150 2150 2350
Connection ~ 2150 2350
Wire Wire Line
	2650 2100 3000 2100
Wire Wire Line
	3000 2100 3000 2150
Wire Wire Line
	1950 1800 1950 1850
Wire Wire Line
	2150 1850 2150 1800
Connection ~ 2150 1800
Wire Wire Line
	2350 1750 2350 1800
Connection ~ 2350 1800
Wire Wire Line
	3200 6450 3750 6450
Wire Wire Line
	2150 6550 2150 6800
Connection ~ 2150 6650
Wire Wire Line
	3300 3200 3100 3200
Wire Wire Line
	1500 3150 1750 3150
Wire Wire Line
	1800 3350 1200 3350
Wire Wire Line
	1800 3500 1200 3500
Wire Wire Line
	1200 3500 1200 3450
Wire Wire Line
	900  3750 900  4000
Wire Wire Line
	900  4000 1200 4000
Connection ~ 1400 1450
Wire Wire Line
	1200 1050 1750 1050
Connection ~ 1400 1050
Wire Wire Line
	6400 6600 6400 6700
Wire Wire Line
	7050 6200 6800 6200
Wire Wire Line
	7350 6200 7350 6350
Wire Wire Line
	7350 6350 6950 6350
Wire Wire Line
	8550 5200 8550 5100
Wire Wire Line
	8550 5800 8550 5950
Wire Wire Line
	4700 6050 4700 5900
Wire Wire Line
	4700 6650 4700 6800
Wire Wire Line
	8950 5500 9150 5500
Wire Wire Line
	9150 5500 9150 6000
Wire Wire Line
	8350 5600 8350 6050
Wire Wire Line
	8350 6050 9000 6050
Wire Wire Line
	9000 6050 9000 5650
Wire Wire Line
	9000 5650 9150 5650
Connection ~ 9150 5650
Wire Wire Line
	8350 5400 8000 5400
Wire Wire Line
	9150 6300 9400 6300
Wire Wire Line
	9600 6300 9700 6300
Wire Wire Line
	9700 6300 9700 6350
Wire Wire Line
	7150 5400 7150 5300
Wire Wire Line
	7150 5300 6800 5300
Wire Wire Line
	6800 5300 6800 5400
Wire Wire Line
	7150 5750 7150 5700
Wire Wire Line
	6800 5750 7150 5750
Wire Wire Line
	6800 5750 6800 5650
Connection ~ 7000 5750
Connection ~ 7000 5300
Wire Wire Line
	4000 6000 3750 6000
Wire Wire Line
	4500 6450 4300 6450
Wire Wire Line
	4000 6300 4000 6550
Wire Wire Line
	4500 6250 4200 6250
Wire Wire Line
	4200 6250 4200 6600
Wire Wire Line
	4200 6450 4000 6450
Connection ~ 4000 6450
Connection ~ 4200 6450
Wire Wire Line
	4000 6850 4000 6900
Wire Wire Line
	4000 6900 4200 6900
Connection ~ 4100 6900
Wire Wire Line
	5100 6350 5450 6350
Wire Wire Line
	5450 6350 5450 6400
Wire Wire Line
	5250 6700 5100 6700
Wire Wire Line
	5100 6700 5100 7000
Wire Wire Line
	5100 7000 5800 7000
Wire Wire Line
	5800 7000 5800 6050
Wire Wire Line
	6000 6200 5800 6200
Connection ~ 5800 6200
Wire Wire Line
	6000 6300 5800 6300
Connection ~ 5800 6300
Wire Wire Line
	5650 6700 5650 6350
Wire Wire Line
	6000 6650 5800 6650
Connection ~ 5800 6650
Wire Wire Line
	6000 6950 6000 7100
Wire Wire Line
	1100 4550 1800 4550
Wire Wire Line
	1100 4850 1500 4850
Wire Wire Line
	1500 4850 1500 4950
Connection ~ 1400 4850
Connection ~ 1400 4550
Connection ~ 3450 6450
Wire Wire Line
	3450 6750 2900 6750
Wire Wire Line
	2900 6750 2900 6900
Connection ~ 2900 6750
Wire Wire Line
	2150 6450 2250 6450
Wire Wire Line
	2250 6450 2250 6750
Wire Wire Line
	2250 6750 2450 6750
Wire Wire Line
	2550 6850 2550 6450
Wire Wire Line
	2550 6450 2600 6450
Wire Wire Line
	2550 6750 2700 6750
Connection ~ 2550 6750
Wire Wire Line
	2550 7150 2350 7150
Wire Wire Line
	2350 7150 2350 7050
Wire Wire Line
	2450 7150 2450 7200
Connection ~ 2450 7150
Wire Wire Line
	2450 6750 2450 6800
Wire Wire Line
	2450 6800 2550 6800
Connection ~ 2550 6800
Connection ~ 2350 6750
Wire Wire Line
	3100 5200 4050 5200
Wire Wire Line
	4300 5150 4300 5500
Wire Wire Line
	4400 5150 4400 5500
Wire Wire Line
	4500 5150 4500 5500
Wire Wire Line
	4600 5150 4600 5800
Text Label 4600 5800 1    60   ~ 0
AGND
$Comp
L C C20
U 1 1
P 4200 1200
F 0 "C20" H 4225 1300 50  0000 L CNN
F 1 "100nF" H 4225 1100 50  0000 L CNN
F 2 "Capacitors_SMD:C_0603_HandSoldering" H 4238 1050 50  0001 C CNN
F 3 "https://www.digikey.es/product-detail/en/kemet/C0603C103K4RACTU/399-7841-1-ND/3471564" H 4200 1200 50  0001 C CNN
	1    4200 1200
	0    1    1    0   
$EndComp
$Comp
L C C21
U 1 1
P 4300 1450
F 0 "C21" H 4325 1550 50  0000 L CNN
F 1 "100nF" H 4325 1350 50  0000 L CNN
F 2 "Capacitors_SMD:C_0603_HandSoldering" H 4338 1300 50  0001 C CNN
F 3 "https://www.digikey.es/product-detail/en/kemet/C0603C103K4RACTU/399-7841-1-ND/3471564" H 4300 1450 50  0001 C CNN
	1    4300 1450
	0    1    1    0   
$EndComp
$Comp
L C C22
U 1 1
P 4700 1350
F 0 "C22" H 4725 1450 50  0000 L CNN
F 1 "100nF" H 4725 1250 50  0000 L CNN
F 2 "Capacitors_SMD:C_0603_HandSoldering" H 4738 1200 50  0001 C CNN
F 3 "https://www.digikey.es/product-detail/en/kemet/C0603C103K4RACTU/399-7841-1-ND/3471564" H 4700 1350 50  0001 C CNN
	1    4700 1350
	0    1    1    0   
$EndComp
$Comp
L C C23
U 1 1
P 5050 1600
F 0 "C23" H 5075 1700 50  0000 L CNN
F 1 "100nF" H 5075 1500 50  0000 L CNN
F 2 "Capacitors_SMD:C_0603_HandSoldering" H 5088 1450 50  0001 C CNN
F 3 "https://www.digikey.es/product-detail/en/kemet/C0603C103K4RACTU/399-7841-1-ND/3471564" H 5050 1600 50  0001 C CNN
	1    5050 1600
	0    1    1    0   
$EndComp
Wire Wire Line
	4250 1750 4250 1650
Wire Wire Line
	4250 1650 4050 1650
Wire Wire Line
	4050 1650 4050 1100
Connection ~ 4050 1200
Wire Wire Line
	4350 1200 4450 1200
Wire Wire Line
	4450 1100 4450 1300
Connection ~ 4450 1200
Wire Wire Line
	4350 1750 4350 1600
Wire Wire Line
	4350 1600 4150 1600
Wire Wire Line
	4150 1600 4150 1400
Wire Wire Line
	4450 1450 4450 1700
Wire Wire Line
	4450 1450 4550 1450
Wire Wire Line
	4550 1450 4550 1500
Wire Wire Line
	4600 1400 4600 1750
Wire Wire Line
	4550 1400 4600 1400
Wire Wire Line
	4550 1250 4550 1400
Connection ~ 4550 1350
Connection ~ 4150 1450
Wire Wire Line
	4850 1200 4850 1500
Connection ~ 4850 1350
Wire Wire Line
	4900 1600 4700 1600
Wire Wire Line
	4700 1600 4700 1750
Wire Wire Line
	4900 1600 4900 1450
Wire Wire Line
	4900 1450 5000 1450
Wire Wire Line
	5200 1500 5200 1750
Connection ~ 5200 1600
Text Label 4450 1300 1    60   ~ 0
15
Text Label 4450 1700 1    60   ~ 0
35
Text Label 4850 1500 1    60   ~ 0
23
Text Label 5200 1750 1    60   ~ 0
43
$Comp
L GND #PWR027
U 1 1
P 5200 1500
F 0 "#PWR027" H 5200 1250 50  0001 C CNN
F 1 "GND" H 5200 1350 50  0000 C CNN
F 2 "" H 5200 1500 50  0001 C CNN
F 3 "" H 5200 1500 50  0001 C CNN
	1    5200 1500
	-1   0    0    1   
$EndComp
$Comp
L GND #PWR028
U 1 1
P 4850 1200
F 0 "#PWR028" H 4850 950 50  0001 C CNN
F 1 "GND" H 4850 1050 50  0000 C CNN
F 2 "" H 4850 1200 50  0001 C CNN
F 3 "" H 4850 1200 50  0001 C CNN
	1    4850 1200
	-1   0    0    1   
$EndComp
$Comp
L GND #PWR029
U 1 1
P 4450 1100
F 0 "#PWR029" H 4450 850 50  0001 C CNN
F 1 "GND" H 4450 950 50  0000 C CNN
F 2 "" H 4450 1100 50  0001 C CNN
F 3 "" H 4450 1100 50  0001 C CNN
	1    4450 1100
	-1   0    0    1   
$EndComp
$Comp
L GND #PWR030
U 1 1
P 4550 1500
F 0 "#PWR030" H 4550 1250 50  0001 C CNN
F 1 "GND" H 4550 1350 50  0000 C CNN
F 2 "" H 4550 1500 50  0001 C CNN
F 3 "" H 4550 1500 50  0001 C CNN
	1    4550 1500
	1    0    0    -1  
$EndComp
$Comp
L +5V #PWR031
U 1 1
P 4050 1100
F 0 "#PWR031" H 4050 950 50  0001 C CNN
F 1 "+5V" H 4050 1240 50  0000 C CNN
F 2 "" H 4050 1100 50  0001 C CNN
F 3 "" H 4050 1100 50  0001 C CNN
	1    4050 1100
	1    0    0    -1  
$EndComp
$Comp
L +5V #PWR032
U 1 1
P 4150 1400
F 0 "#PWR032" H 4150 1250 50  0001 C CNN
F 1 "+5V" H 4150 1540 50  0000 C CNN
F 2 "" H 4150 1400 50  0001 C CNN
F 3 "" H 4150 1400 50  0001 C CNN
	1    4150 1400
	1    0    0    -1  
$EndComp
$Comp
L +5V #PWR033
U 1 1
P 4550 1250
F 0 "#PWR033" H 4550 1100 50  0001 C CNN
F 1 "+5V" H 4550 1390 50  0000 C CNN
F 2 "" H 4550 1250 50  0001 C CNN
F 3 "" H 4550 1250 50  0001 C CNN
	1    4550 1250
	1    0    0    -1  
$EndComp
$Comp
L +5V #PWR034
U 1 1
P 5000 1450
F 0 "#PWR034" H 5000 1300 50  0001 C CNN
F 1 "+5V" H 5000 1590 50  0000 C CNN
F 2 "" H 5000 1450 50  0001 C CNN
F 3 "" H 5000 1450 50  0001 C CNN
	1    5000 1450
	0    1    1    0   
$EndComp
$Comp
L C C10
U 1 1
P 3750 1600
F 0 "C10" H 3775 1700 50  0000 L CNN
F 1 "100nF" H 3775 1500 50  0000 L CNN
F 2 "Capacitors_SMD:C_0603_HandSoldering" H 3788 1450 50  0001 C CNN
F 3 "https://www.digikey.es/product-detail/en/kemet/C0603C103K4RACTU/399-7841-1-ND/3471564" H 3750 1600 50  0001 C CNN
	1    3750 1600
	0    1    1    0   
$EndComp
Wire Wire Line
	3900 1750 4000 1750
Wire Wire Line
	3900 1150 3900 1750
Wire Wire Line
	3900 1150 4050 1150
Connection ~ 4050 1150
Connection ~ 3900 1600
Wire Wire Line
	3600 1450 3600 1800
Connection ~ 3600 1600
Text Label 3600 1800 1    60   ~ 0
5
$Comp
L GND #PWR035
U 1 1
P 3600 1450
F 0 "#PWR035" H 3600 1200 50  0001 C CNN
F 1 "GND" H 3600 1300 50  0000 C CNN
F 2 "" H 3600 1450 50  0001 C CNN
F 3 "" H 3600 1450 50  0001 C CNN
	1    3600 1450
	-1   0    0    1   
$EndComp
$EndSCHEMATC
